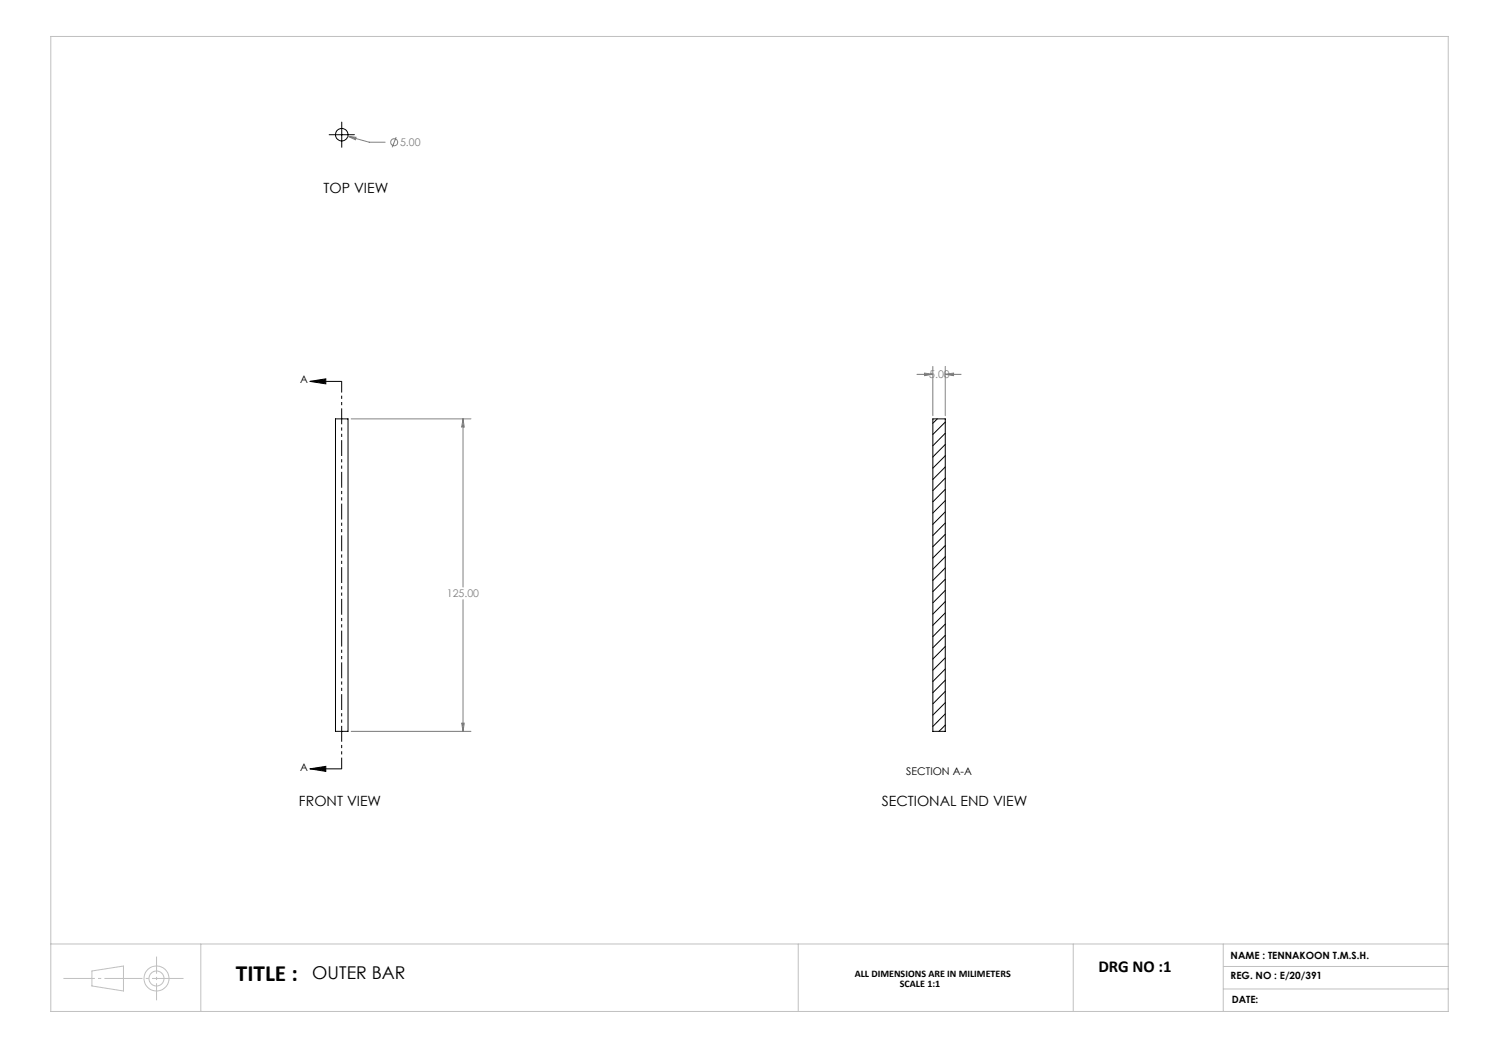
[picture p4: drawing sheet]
<svg xmlns="http://www.w3.org/2000/svg" width="594mm" height="420mm" viewBox="0 0 594 420" stroke-linecap="round" stroke-linejoin="round" font-family="sans-serif">
<g fill="none" stroke="#000" stroke-width=".4">
<path d="M131.7 53.9h10M136.7 48.8v10.1M124 152.6h12.7M124 152.6l6.3-1.1v2zM134.2 167.6h5v124.9h-5zM373.1 167.6h5v124.9h-5zM374.9 167.6l-1.8 1.7M378.1 168.8l-5 5M378.1 173.3l-5 5M378.1 177.8l-5 5M378.1 182.3l-5 5M378.1 186.8l-5 5"/>
<path d="M378.1 191.3l-5 5M378.1 195.7l-5 5M378.1 200.3l-5 4.9M378.1 204.7l-5 5M378.1 209.2l-5 5M378.1 213.7l-5 5M378.1 218.2l-5 5M378.1 222.7l-5 5M378.1 227.2l-5 5M378.1 231.7l-5 5M378.1 236.2l-5 5M378.1 240.6l-5 5.1"/>
<path d="M378.1 245.2l-5 4.9M378.1 249.6l-5 5.1M378.1 254.1l-5 5M378.1 258.6l-5 5M378.1 263.1l-5 5M378.1 267.6l-5 5M378.1 272.1l-5 5M378.1 276.6l-5 5M378.1 281.1l-5 4.9M378.1 285.6l-5 5M378.1 290l-2.5 2.5M124 307.5h12.7"/>
<path d="M124 307.5l6.3-1v2.1z"/>
<circle cx="136.7" cy="53.9" r="2.51"/>
</g>
<g fill="none" stroke="#808080" stroke-width=".4">
<path d="M139.1 54.5l3.3 .4-.2 1zM139.1 54.5l8.6 2.4h6.4M158.5 54.9l-1.6 4M366.8 149.7h6.3M369.8 149.2l3.3 .5-3.3 .6zM373.1 146.6v19.7M378.1 149.7l3.3-.5v1.1zM378.1 146.6v19.7M378.1 149.7h6.4M140.5 167.6h47.9M185.2 167.6l.5 3.2h-1zM185.2 167.6v67.2"/>
<path d="M185.2 239.9v52.6M140.5 292.5h47.9M184.7 289.3h1l-.5 3.2z"/>
<circle cx="157.7" cy="56.9" r="1.41"/>
</g>
<g fill="none" stroke="#c0c0c0" stroke-width=".4">
<path d="M20.3 14.6h559v390h-559zM20.3 377.6h559M80.3 377.6v27M319.3 377.6v27M429.3 377.6v27M489.3 377.6v27M36.8 388.4l12.6-2v10l-12.6-2zM489.3 386.6h90M489.3 395.6h90"/>
<circle cx="62.6" cy="391.4" r="5"/>
<circle cx="62.6" cy="391.4" r="3"/>
</g>
<path d="M136.7 152.5v155" fill="none" stroke="#000" stroke-width=".4" stroke-dasharray="6.3 1.3 1.3 1.3 1.3 1.3" stroke-dashoffset="1.9" stroke-linecap="butt"/>
<path d="M25.3 391.4h48.1" fill="none" stroke="#c0c0c0" stroke-width=".4" stroke-dasharray="15.2 1.3 1.3 1.3" stroke-dashoffset="2.6" stroke-linecap="butt"/>
<path d="M62.6 382.6v17.5" fill="none" stroke="#c0c0c0" stroke-width=".4" stroke-dasharray="15.2 1.3 1.3 1.3" stroke-dashoffset="8.4" stroke-linecap="butt"/>
<path d="M124 152.6l6.3-1.1v2zM124 307.5l6.3-1v2.1z" fill="#000"/>
<path d="M184.7 289.3h1l-.5 3.2zM185.2 167.6l.5 3.2h-1zM139.1 54.5l3.1 1.4 .2-1zM369.8 149.2l3.3 .5-3.3 .6zM378.1 149.7l3.3-.5v1.1z" fill="#808080"/>
<text font-size="9.3" x="94.3" y="392.4">TITLE :</text>
<text font-size="7.1" x="124.9" y="391.6">OUTER BAR</text>
<text font-size="6.7" x="439.3" y="388.9">DRG NO :1</text>
<g font-size="5.6">
<text x="129.4" y="77.4">TOP VIEW</text>
<text x="119.6" y="322.5">FRONT VIEW</text>
<text x="352.7" y="322.5">SECTIONAL END VIEW</text>
</g>
<g font-size="4.2" fill="#808080">
<text x="160" y="58.4">5.00</text>
<text x="371.7" y="151.3">5.00</text>
<text x="178.8" y="238.9">125.00</text>
</g>
<g font-size="4.2">
<text x="120" y="153.3">A</text>
<text x="120" y="308.3">A</text>
<text x="362.5" y="309.9">SECTION A-A</text>
</g>
<g font-size="4">
<text x="492.3" y="383.5">NAME : TENNAKOON T.M.S.H.</text>
<text x="341.9" y="390.9">ALL DIMENSIONS ARE IN MILIMETERS</text>
<text x="360" y="395">SCALE 1:1</text>
<text x="492.3" y="391.8">REG. NO : E/20/391</text>
<text x="492.7" y="401">DATE:</text>
</g>
</svg>
